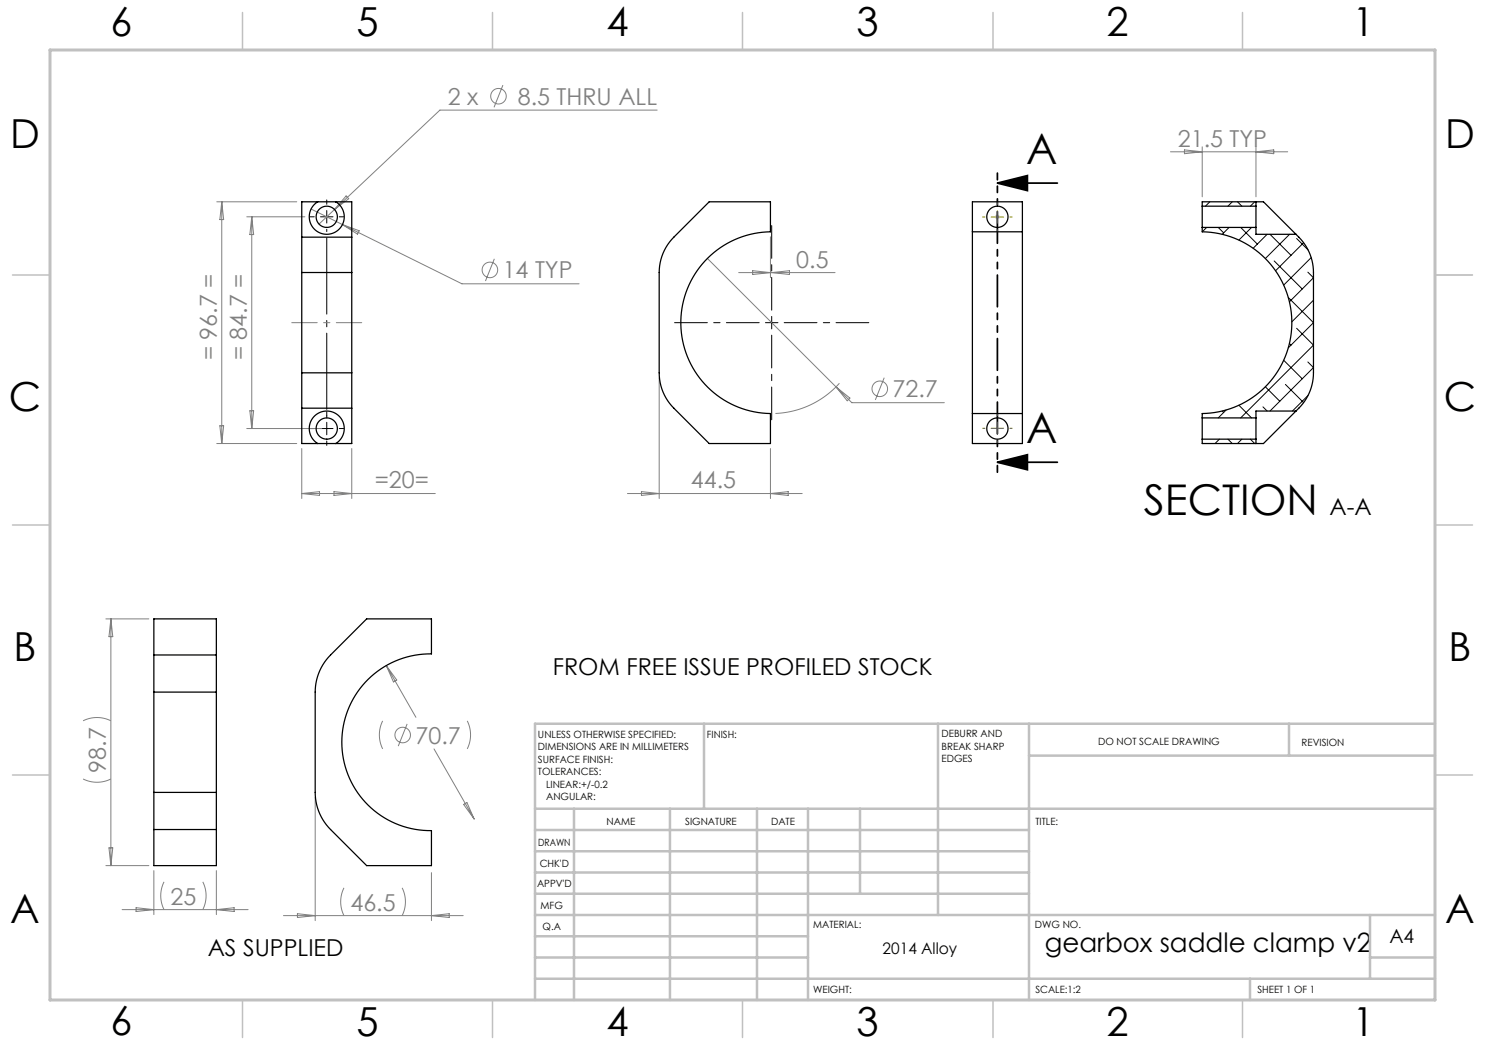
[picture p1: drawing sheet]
<svg xmlns="http://www.w3.org/2000/svg" width="297mm" height="210mm" viewBox="0 0 297 210" stroke-linecap="round" stroke-linejoin="round" font-family="sans-serif">
<g fill="none" stroke="#808080" stroke-width=".2">
<path d="M100.6 17l-1.8 4.5M69.2 39.2l.5 .5-2.8 2.2zM131.4 22h-43.4l-21.1 19.9M234.1 30.4h23.4M236.9 30l3.5 .4-3.5 .3zM240.4 29.4v10M251.2 29.4v10M251.2 30.4l3.5-.4v.7zM43.4 40.4h16M44.4 40.4v48.3M44.4 40.4l.3 3.5h-.7zM49.4 43.4h11.6"/>
<path d="M50.4 43.4v42.3M50.4 43.4l.3 3.5h-.7zM62.2 41.8l30.2 15h23.4M66.9 41.9l-3.1 2.9M68.5 44.9l3.3 1.3-.3 .6zM98.9 51.8l-1.8 4.4M141.5 51.7l25.7 25.7M147.7 54.5h19.3M150.5 54.1l3.6 .4-3.6 .4zM154.1 47.4v8.1M154.3 54.5l3.6-.4v.8zM131.8 75.6v24.1"/>
<path d="M167.2 77.4l3.2 3.1h18.5M167.2 77.4l2.8 2.2-.6 .6zM167.9 76.7a18.2 18.2 0 0 1-12.8 6M176.8 75.5l-1.7 4.5M43.4 88.7h16M44 85.2h.7l-.3 3.5zM49.4 85.7h15M50 82.2h.7l-.3 3.5zM60.4 89.7v10M60.4 98.7h26.7M60.4 98.7l3.5-.4v.8zM66.8 98.3l3.6 .4-3.6 .4z"/>
<path d="M70.4 89.7v10M125.5 98.7h34.9M128.3 98.3l3.5 .4-3.5 .4zM154.1 89.7v10M154.1 98.7l3.5-.4v.8zM21.2 123.8h8.6M22.2 123.8v49.3M22.2 123.8l.4 3.5h-.8zM77.3 133.1l5.9 10.4M77.3 133.1l2.1 2.9-.7 .4zM16.6 155.8a6.2 6.2 0 0 0 5.6 0M16.6 144.2a6.2 6.2 0 0 1 5.6 0"/>
<path d="M63 159.5v24.6M76.5 144.2a6.3 6.3 0 0 0 0 5.6M81.4 144.8l-1.8 4.4M86.8 149.8l8 14M93.5 144.2a6.3 6.3 0 0 1 0 5.6M21.2 173.1h8.6M21.8 169.6h.8l-.4 3.5zM30.8 174.1v8.8M32.8 176.4a6.2 6.2 0 0 0 0 5.5M40.6 176.4a6.2 6.2 0 0 1 0 5.5M43.3 174.1v8.8M68.8 177.6a6.2 6.2 0 0 0 0 5.5"/>
<path d="M80.4 177.6a6.2 6.2 0 0 1 0 5.5M86.3 174.5v9.6M92.7 160.9l.7-.4 1.4 3.3zM24.4 181.9h25.2M27.2 181.5l3.6 .4-3.6 .4zM43.3 181.9l3.5-.4v.8zM56.7 183.1h35.9M59.5 182.7l3.5 .4-3.5 .4zM86.3 183.1l3.5-.4v.8z"/>
<circle cx="99.7" cy="19.2" r="1.56"/>
<circle cx="98" cy="54" r="1.56"/>
<circle cx="176" cy="77.8" r="1.56"/>
<circle cx="80.5" cy="147" r="1.56"/>
</g>
<path d="M199.5 36.6h12M199.5 36.6l6-1.5v3zM199.5 92.4h12M199.5 92.4l6-1.5v3z" fill="none" stroke="#000" stroke-width=".35"/>
<path d="M199 43.4h1M199.1 43l.7 .7M199.5 42.9v1M199.8 43l-.7 .7M287 55h7.5M287 144.8v55.2h-187.2" fill="none" stroke="#c0c0c0" stroke-width=".2"/>
<path d="M62.9 43.4h-.9M65.4 40.9v-.9M67.9 43.4h.8M62.9 85.7h-.9M65.4 83.2v-.9M65.4 88.2v.9M67.9 85.7h.8" fill="none" stroke="#000" stroke-width=".2" stroke-dasharray="15.2 1.3 1.3 1.3"/>
<path d="M65.4 45.9v37.7" fill="none" stroke="#000" stroke-width=".2" stroke-dasharray="15.2 1.3 1.3 1.3" stroke-dashoffset="-1.7"/>
<path d="M151.8 64.5h-16.9M154.3 62v-16.9M154.3 67v17M156.8 64.5h17" fill="none" stroke="#000" stroke-width=".2" stroke-dasharray="15.2 1.3 1.3 1.3" stroke-dashoffset="8.7"/>
<g fill="none" stroke="#000" stroke-width=".2">
<path d="M64.1 43.4h2.5M65.4 42.1v2.5M241.3 45.5l-.8 .9M242 40.4l-.9 .8M243.6 45.5l1.1 1.1M245.8 45.5l-1.4 1.4M246.5 40.4l-.9 .8M247.5 40.4l.9 .8M248.1 45.5l3.4 3.3M250.3 45.5l-2.5 2.5M250.9 40.4l-.8 .8M253.4 46.9l-2.8 2.8"/>
<path d="M254 46.9l4.2 4.2M254.8 52.2l5.6 5.6M257.7 59.5l5 5-5 5.1M257.9 46.9l-4.8 4.8M259.3 47.7l2.3 2.3M260.7 48.5l-5.6 5.7M261.6 54.4l1.1 1.2-4.8 4.8M262.2 51.5l-5.5 5.5M153.1 64.5h2.5M154.3 63.3v2.5M253.1 77.4l2.9 2.8M256.7 72.1l3.7 3.7"/>
<path d="M257.1 76.9l3.6 3.6M257.9 68.7l.3 .3M259.3 65.7l3.4 3.3-14.6 14.6M261.6 72.4l1.1 1.1-8.7 8.7M261.6 79.1l-3.1 3.1M262.7 60l-4.3 4.4M64.1 85.7h2.5M65.4 84.5v2.5M243.9 87.8l-.9 .9M244.4 82.2l.3 .3M245.2 82l-1.6 1.6M245.6 87.8l.9 .9"/>
<path d="M247.8 81.1l2.5 2.5M248.4 87.8l-.9 .9M250.1 87.8l.8 .9M252.6 81.4l.8 .8"/>
</g>
<path d="M199.5 34.6v59.8" fill="none" stroke="#000" stroke-width=".35" stroke-dasharray="6.3 1.3 1.3 1.3 1.3 1.3" stroke-dashoffset="5"/>
<path d="M197 43.4h-.5M199.5 40.9v-.4M199.5 45.9v.5M202 43.4h.4M197 85.7h-.5M199.5 83.2v-.5M199.5 88.2v.4M202 85.7h.4" fill="none" stroke="#808000" stroke-width=".2" stroke-dasharray="15.2 1.3 1.3 1.3"/>
<path d="M198.2 43.4h2.5M199.5 42.2v2.5M198.2 85.7h2.5M199.5 84.4v2.5" fill="none" stroke="#808000" stroke-width=".2"/>
<path d="M58.4 64.5h14" fill="none" stroke="#808080" stroke-width=".2" stroke-dasharray="15.2 1.3 1.3 1.3" stroke-dashoffset="10.1"/>
<g fill="none" stroke="#c0c0c0" stroke-width=".5">
<path d="M140.8 144.8v17M187.6 144.8v38.2M205.8 144.8v55.2M205.8 151.1h81.2M257.8 144.8v6.3M287 144.8h-180v55.2M107 161.8h180M107 178.8h98.8M107 174.5h98.8M107 170.3h98.8M107 166h98.8M114.8 161.8v38.2"/>
<path d="M134 161.8v38.2M151.4 161.8v38.2M161.6 161.8v38.2M172 161.8v17M107 195.8h180M107 191.5h54.6M107 187.3h54.6M107 183h180M250 195.8v4.2M274 191.5h13M274 183v12.8"/>
</g>
<g fill="none" stroke="#c0c0c0" stroke-width=".3">
<path d="M48.5 2.5v7.5M98.5 2.5v7.5M148.5 2.5v7.5M198.6 2.5v7.5M248.5 2.5v7.5M2.5 55h7.5M287 55h7.5M2.5 105h7.5M287 105h7.5M2.5 155h7.5M287 155h7.5M48.5 200v7.5"/>
<path d="M98.5 200v7.5M148.5 200v7.5M198.6 200v7.5M248.5 200v7.5"/>
</g>
<path d="M10 10h277v190h-277z" fill="none" stroke="#c0c0c0" stroke-width=".6"/>
<path d="M199.5 36.6l6-1.5v3zM199.5 92.4l6-1.5v3z" fill="#000"/>
<g fill="none" stroke="#000" stroke-width=".25">
<path d="M60.4 47.4v7.1M60.4 54.5h10M60.4 47.4v-7h10v7M60.4 54.5v20.1M60.4 47.4h10M63.5 40.4a3.5 3.5 0 0 0-.8 5.2 3.5 3.5 0 0 0 5.3 0 3.5 3.5 0 0 0-.8-5.2M70.4 47.4v7.1M70.4 54.5v20.1M134.8 47.4l7-7h12.3v6a18.2 18.2 0 0 0-17.9 18.1 18.2 18.2 0 0 0 17.9 18.2v6h-12.3l-7-7.1a10 10 0 0 1-3-7v-20.1a10 10 0 0 1 3-7.1zM194.5 46.4v36.3M194.5 46.4v-6h10v6M194.5 46.4h10"/>
<path d="M204.5 46.4v36.3M240.4 45.5v.9a18.2 18.2 0 0 1 18 18.1 18.2 18.2 0 0 1-18 18.2v.9M240.4 41.2v-.8h12.3l6.5 6.5M240.4 41.2v4.3M240.4 45.5h10.8M240.4 41.2h10.8M251.2 41.2v4.3M251.2 40.4v.8M251.2 45.5v1.4h8M259.2 46.9a10.2 10.2 0 0 1 3.5 7.6v20.1a10.2 10.2 0 0 1-3.5 7.6M60.4 74.6v7M60.4 74.6h10"/>
<path d="M70.4 74.6v7M60.4 81.6v7.1h10v-7.1M60.4 81.6h10M63.5 88.7a3.5 3.5 0 0 1-.8-5.3 3.5 3.5 0 0 1 5.3 0 3.5 3.5 0 0 1-.8 5.3M194.5 82.7v6h10v-6M194.5 82.7h10M240.4 83.6v4.2M240.4 83.6h10.8M240.4 87.8h10.8M251.2 83.6v4.2M251.2 87.8v.9M259.2 82.2l-6.5 6.5h-12.3v-.9"/>
<path d="M259.2 82.2h-8v1.4M30.8 131v7.4M30.8 138.4h12.5M30.8 131v-7.2h12.5v7.2M30.8 138.4v20.1M30.8 131h12.5M43.3 131v7.4M43.3 138.4v20.1M66.1 131l7.2-7.2h13v7a17.7 17.7 0 0 0-17.9 17.7 17.7 17.7 0 0 0 17.9 17.6v7h-13l-7.2-7.2a10.5 10.5 0 0 1-3.1-7.4v-20.1a10.5 10.5 0 0 1 3.1-7.4zM30.8 158.5v7.4M30.8 158.5h12.5M43.3 158.5v7.4"/>
<path d="M30.8 165.9v7.2h12.5v-7.2M30.8 165.9h12.5"/>
<circle cx="65.4" cy="43.4" r="2.12"/>
<circle cx="199.5" cy="43.4" r="2.13"/>
<circle cx="65.4" cy="85.7" r="2.13"/>
<circle cx="199.5" cy="85.7" r="2.12"/>
</g>
<g font-size="8.5">
<text x="205.3" y="32.8">A</text>
<text x="205.3" y="88.7">A</text>
<text x="228.8" y="103.1">SECTION</text>
</g>
<g font-size="8">
<text x="22.1" y="7.1">6</text>
<text x="71.3" y="7.1">5</text>
<text x="121.3" y="7.1">4</text>
<text x="171.3" y="7.1">3</text>
<text x="221.3" y="7.1">2</text>
<text x="270.5" y="7.1">1</text>
<text x="2" y="29.6">D</text>
<text x="289" y="29.7">D</text>
<text x="1.8" y="82.1">C</text>
<text x="288.8" y="82.1">C</text>
<text x="2.7" y="132.1">B</text>
<text x="289.7" y="132.1">B</text>
<text x="2" y="184.6">A</text>
<text x="289" y="184.6">A</text>
<text x="22.1" y="207.1">6</text>
<text x="71.3" y="207.1">5</text>
<text x="121.3" y="207.1">4</text>
<text x="171.3" y="207.1">3</text>
<text x="221.3" y="207.1">2</text>
<text x="270.5" y="207.1">1</text>
</g>
<text font-size="5.3" x="209" y="190.4">gearbox saddle clamp v2</text>
<g font-size="4.7" fill="#808080">
<text x="89.6" y="21">2 x</text>
<text x="103.6" y="21">8.5 THRU ALL</text>
<text x="235.6" y="29.3">21.5 TYP</text>
<text x="159.3" y="53.5">0.5</text>
<text x="100.5" y="55.7">14 TYP</text>
<text x="43.3" y="72" transform="rotate(-90 43.3 72)">= 96.7 =</text>
<text x="49.3" y="72" transform="rotate(-90 49.3 72)">= 84.7 =</text>
<text x="178.5" y="79.5">72.7</text>
<text x="74.9" y="97.7">=20=</text>
<text x="138.2" y="97.7">44.5</text>
<text x="83.1" y="148.7">70.7</text>
<text x="21.2" y="154.5" transform="rotate(-90 21.2 154.5)">98.7</text>
<text x="34.1" y="180.9">25</text>
<text x="70.1" y="182.1">46.5</text>
</g>
<g font-size="4.7">
<text x="265.9" y="103.1">A-A</text>
<text x="110.6" y="134.9">FROM FREE ISSUE PROFILED STOCK</text>
<text x="41.5" y="191.2">AS SUPPLIED</text>
</g>
<text font-size="3.9" x="277.9" y="188.5">A4</text>
<text font-size="3.2" x="176.5" y="190.9">2014 Alloy</text>
<g font-size="2">
<text x="107.6" y="147.6">UNLESS OTHERWISE SPECIFIED:</text>
<text x="141.4" y="147.6">FINISH:</text>
<text x="188.3" y="147.5">DEBURR AND</text>
<text x="188.3" y="150">BREAK SHARP</text>
<text x="219.6" y="149">DO NOT SCALE DRAWING</text>
<text x="260.3" y="149.2">REVISION</text>
<text x="107.6" y="150.1">DIMENSIONS ARE IN MILLIMETERS</text>
<text x="107.6" y="152.6">SURFACE FINISH:</text>
<text x="107.6" y="155.1">TOLERANCES:</text>
<text x="188.3" y="152.5">EDGES</text>
<text x="109.2" y="157.6">LINEAR:+/-0.2</text>
<text x="109.2" y="160.1">ANGULAR:</text>
<text x="121.3" y="165">NAME</text>
<text x="137" y="164.9">SIGNATURE</text>
<text x="154.2" y="164.9">DATE</text>
<text x="207.1" y="164.9">TITLE:</text>
<text x="107.6" y="169.1">DRAWN</text>
<text x="107.9" y="173.3">CHK'D</text>
<text x="107.4" y="177.4">APPV'D</text>
<text x="108.1" y="181.8">MFG</text>
<text x="108.5" y="186">Q.A</text>
<text x="162.6" y="185.5">MATERIAL:</text>
<text x="207" y="185.5">DWG NO.</text>
<text x="162.6" y="198.5">WEIGHT:</text>
<text x="207.1" y="198.6">SCALE:1:2</text>
<text x="251.5" y="198.6">SHEET 1 OF 1</text>
</g>
</svg>
